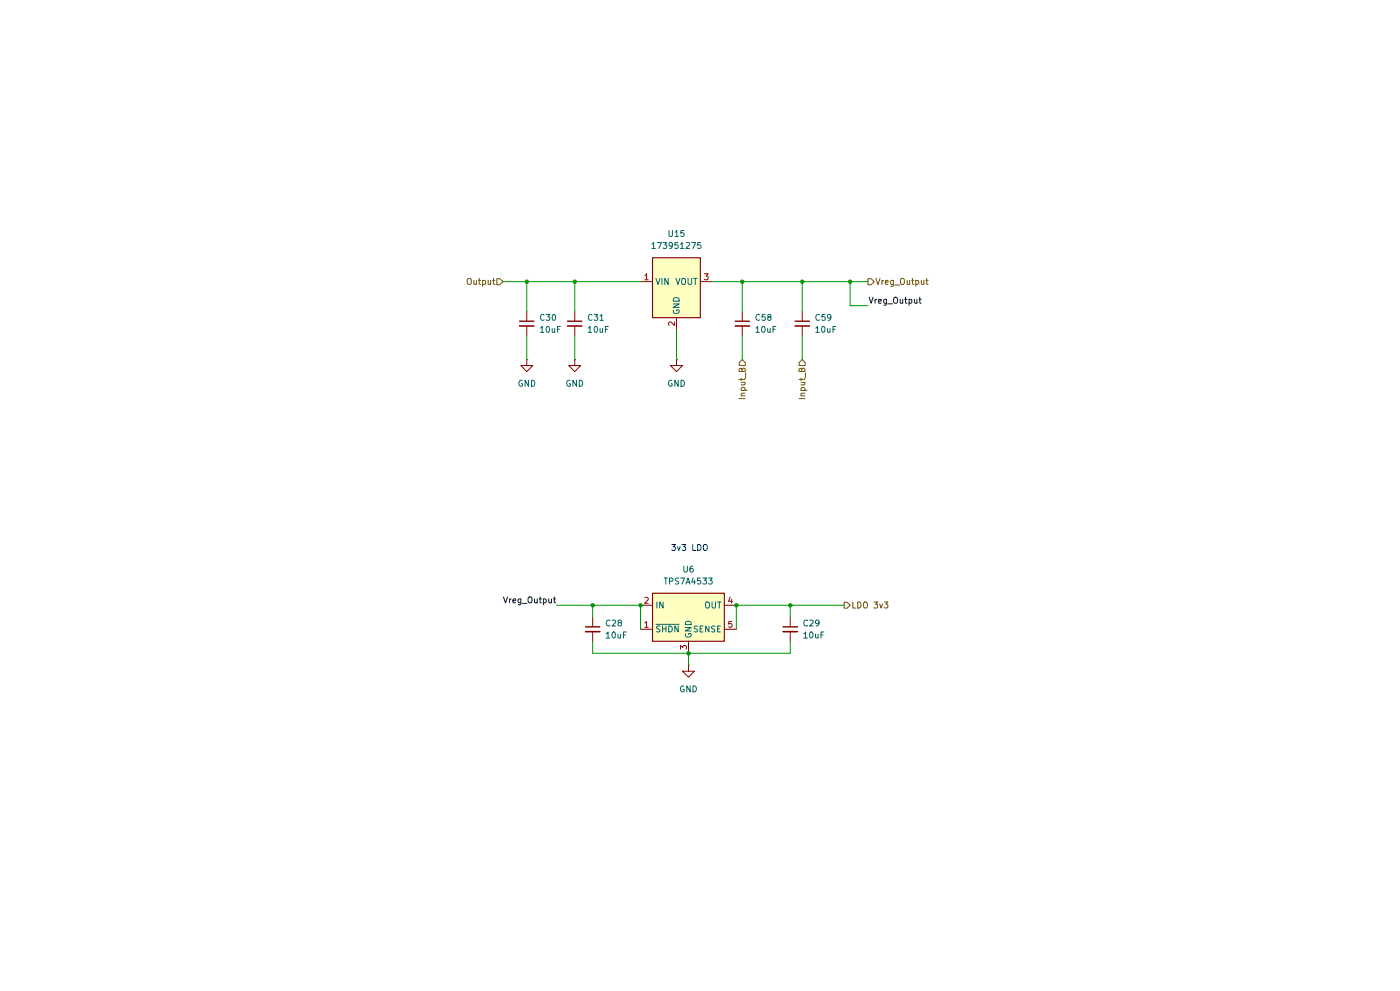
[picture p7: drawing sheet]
(kicad_sch
 (version 20260306)
 (generator "eeschema")
 (generator_version "10.0")
 (paper "A4")
 (title_block
  (title "Shuffler 2 Flyback and True 3v3 LDO"))
 (lib_symbols
  (symbol "Device:C_Small"
   (pin_numbers (hide yes))
   (pin_names
    (offset 0.254) (hide yes)) (exclude_from_sim no) (in_bom yes) (on_board yes)
   (in_pos_files yes)
   (duplicate_pin_numbers_are_jumpers no)
   (property "Reference" "C" (at 0.254 1.778 0) (show_name no) (do_not_autoplace no) (effects (font (size 1.27 1.27)) (justify left)))
   (property "Value" "C_Small" (at 0.254 -2.032 0) (show_name no) (do_not_autoplace no) (effects (font (size 1.27 1.27)) (justify left)))
   (property "Footprint" "" (at 0 0 0) (show_name no) (do_not_autoplace no) (hide yes) (effects (font (size 1.27 1.27))))
   (property "Datasheet" "" (at 0 0 0) (show_name no) (do_not_autoplace no) (hide yes) (effects (font (size 1.27 1.27))))
   (property "Description" "Unpolarized capacitor, small symbol" (at 0 0 0) (show_name no) (do_not_autoplace no) (hide yes) (effects (font (size 1.27 1.27))))
   (symbol "C_Small_0_1"
    (polyline (pts (xy -1.524 0.508) (xy 1.524 0.508)) (stroke (width 0.3048) (type default)) (fill (type none)))
    (polyline (pts (xy -1.524 -0.508) (xy 1.524 -0.508)) (stroke (width 0.3302) (type default)) (fill (type none))))
   (symbol "C_Small_1_1"
    (pin passive line (at 0 2.54 270) (length 2.032) (name "" (effects (font (size 1.27 1.27)))) (number "1" (effects (font (size 1.27 1.27)))))
    (pin passive line (at 0 -2.54 90) (length 2.032) (name "" (effects (font (size 1.27 1.27)))) (number "2" (effects (font (size 1.27 1.27))))))
   (embedded_fonts no))
  (symbol "MagIC_Wurth_WPME-FDSM:173951275" (exclude_from_sim no) (in_bom yes) (on_board yes)
   (in_pos_files yes)
   (duplicate_pin_numbers_are_jumpers no)
   (property "Reference" "U" (at 0 8 0) (show_name no) (do_not_autoplace no) (effects (font (size 1.27 1.27))))
   (property "Value" "173951275" (at 0 -20.5 0) (show_name no) (do_not_autoplace no) (effects (font (size 1.27 1.27))))
   (property "Footprint" "MagIC_THT_Wurth:U_Wurth_WPME-FDSM_17395xx75" (at 69.85 4.064 0) (show_name no) (do_not_autoplace no) (hide yes) (effects (font (size 1.27 1.27))))
   (property "Datasheet" "https://www.we-online.com/components/products/datasheet/173951275_valid_from_2025-01-20.pdf" (at 68.072 1.778 0) (show_name no) (do_not_autoplace no) (hide yes) (effects (font (size 1.27 1.27))))
   (property "Description" "For optimal performance the module is recommended for use with an external input capacitor and output capacitor, reducing design effort and complexity to a minimum." (at 8.128 -28.956 0) (show_name no) (do_not_autoplace yes) (hide yes) (effects (font (size 1.27 1.27))))
   (property "Vin (V)" "18 - 74.5" (at 71.374 -2.032 0) (show_name no) (do_not_autoplace no) (hide yes) (effects (font (size 1.27 1.27))))
   (property "Vout (V)" "12" (at 71.374 -4.318 0) (show_name no) (do_not_autoplace no) (hide yes) (effects (font (size 1.27 1.27))))
   (property "Iout (A)" "0.5" (at 71.374 -6.35 0) (show_name no) (do_not_autoplace no) (hide yes) (effects (font (size 1.27 1.27))))
   (symbol "173951275_1_0"
    (rectangle (start -5.08 5.08) (end 5.08 -7.62) (stroke (width 0.254) (type solid)) (fill (type background))))
   (symbol "173951275_1_1"
    (pin power_in line (at -7.62 0 0) (length 2.54) (name "VIN" (effects (font (size 1.27 1.27)))) (number "1" (effects (font (size 1.27 1.27)))))
    (pin power_in line (at 0 -10.16 90) (length 2.54) (name "GND" (effects (font (size 1.27 1.27)))) (number "2" (effects (font (size 1.27 1.27)))))
    (pin power_out line (at 7.62 0 180) (length 2.54) (name "VOUT" (effects (font (size 1.27 1.27)))) (number "3" (effects (font (size 1.27 1.27))))))
   (embedded_fonts no))
  (symbol "Regulator_Linear:TPS7A45xxKTT" (exclude_from_sim no) (in_bom yes) (on_board yes)
   (in_pos_files yes)
   (duplicate_pin_numbers_are_jumpers no)
   (property "Reference" "U" (at -6.35 6.35 0) (show_name no) (do_not_autoplace no) (effects (font (size 1.27 1.27))))
   (property "Value" "TPS7A45xxKTT" (at 0 6.35 0) (show_name no) (do_not_autoplace no) (effects (font (size 1.27 1.27)) (justify left)))
   (property "Footprint" "Package_TO_SOT_SMD:TO-263-5_TabPin3" (at 0 0 0) (show_name no) (do_not_autoplace no) (hide yes) (effects (font (size 1.27 1.27))))
   (property "Datasheet" "https://www.ti.com/lit/ds/symlink/tps7a45.pdf" (at 0 0 0) (show_name no) (do_not_autoplace no) (hide yes) (effects (font (size 1.27 1.27))))
   (property "Description" "Low-Noise Fast-Transient-Response 1.5A LDO Regulator, Fixed Output, Vin = 20V max, eN = 35 μVrms, TO-263-5 (D2PAK)" (at 0 0 0) (show_name no) (do_not_autoplace no) (hide yes) (effects (font (size 1.27 1.27))))
   (symbol "TPS7A45xxKTT_0_1"
    (rectangle (start -7.62 5.08) (end 7.62 -5.08) (stroke (width 0.254) (type default)) (fill (type background))))
   (symbol "TPS7A45xxKTT_1_1"
    (pin input line (at -10.16 -2.54 0) (length 2.54) (name "~{SHDN}" (effects (font (size 1.27 1.27)))) (number "1" (effects (font (size 1.27 1.27)))))
    (pin power_in line (at -10.16 2.54 0) (length 2.54) (name "IN" (effects (font (size 1.27 1.27)))) (number "2" (effects (font (size 1.27 1.27)))))
    (pin power_in line (at 0 -7.62 90) (length 2.54) (name "GND" (effects (font (size 1.27 1.27)))) (number "3" (effects (font (size 1.27 1.27)))))
    (pin power_out line (at 10.16 2.54 180) (length 2.54) (name "OUT" (effects (font (size 1.27 1.27)))) (number "4" (effects (font (size 1.27 1.27)))))
    (pin input line (at 10.16 -2.54 180) (length 2.54) (name "SENSE" (effects (font (size 1.27 1.27)))) (number "5" (effects (font (size 1.27 1.27))))))
   (embedded_fonts no))
  (symbol "power:GND"
   (power global)
   (pin_numbers (hide yes))
   (pin_names
    (offset 0) (hide yes)) (exclude_from_sim no) (in_bom yes) (on_board yes)
   (in_pos_files yes)
   (duplicate_pin_numbers_are_jumpers no)
   (property "Reference" "#PWR" (at 0 -6.35 0) (show_name no) (do_not_autoplace no) (hide yes) (effects (font (size 1.27 1.27))))
   (property "Value" "GND" (at 0 -3.81 0) (show_name no) (do_not_autoplace no) (effects (font (size 1.27 1.27))))
   (property "Footprint" "" (at 0 0 0) (show_name no) (do_not_autoplace no) (hide yes) (effects (font (size 1.27 1.27))))
   (property "Datasheet" "" (at 0 0 0) (show_name no) (do_not_autoplace no) (hide yes) (effects (font (size 1.27 1.27))))
   (property "Description" "Power symbol creates a global label with name \"GND\" , ground" (at 0 0 0) (show_name no) (do_not_autoplace no) (hide yes) (effects (font (size 1.27 1.27))))
   (symbol "GND_0_1"
    (polyline (pts (xy 0 0) (xy 0 -1.27) (xy 1.27 -1.27) (xy 0 -2.54) (xy -1.27 -1.27) (xy 0 -1.27)) (stroke (width 0) (type default)) (fill (type none))))
   (symbol "GND_1_1"
    (pin power_in line (at 0 0 270) (length 0) (name "" (effects (font (size 1.27 1.27)))) (number "1" (effects (font (size 1.27 1.27))))))
   (embedded_fonts no)))
 (text "3v3 LDO\n"
  (exclude_from_sim no)
  (at 146.304 116.332 0)
  (effects (font (size 1.27 1.27))))
 (junction
  (at 156.21 128.27)
  (diameter 0)
  (color 0 0 0 0))
 (junction
  (at 157.48 59.69)
  (diameter 0)
  (color 0 0 0 0))
 (junction
  (at 170.18 59.69)
  (diameter 0)
  (color 0 0 0 0))
 (junction
  (at 121.92 59.69)
  (diameter 0)
  (color 0 0 0 0))
 (junction
  (at 167.64 128.27)
  (diameter 0)
  (color 0 0 0 0))
 (junction
  (at 111.76 59.69)
  (diameter 0)
  (color 0 0 0 0))
 (junction
  (at 180.34 59.69)
  (diameter 0)
  (color 0 0 0 0))
 (junction
  (at 146.05 138.43)
  (diameter 0)
  (color 0 0 0 0))
 (junction
  (at 125.73 128.27)
  (diameter 0)
  (color 0 0 0 0))
 (junction
  (at 135.89 128.27)
  (diameter 0)
  (color 0 0 0 0))
 (wire
  (pts (xy 170.18 59.69) (xy 170.18 66.04))
  (stroke (width 0) (type default)))
 (wire
  (pts (xy 111.76 59.69) (xy 111.76 66.04))
  (stroke (width 0) (type default)))
 (wire
  (pts (xy 121.92 59.69) (xy 121.92 66.04))
  (stroke (width 0) (type default)))
 (wire
  (pts (xy 125.73 135.89) (xy 125.73 138.43))
  (stroke (width 0) (type default)))
 (wire
  (pts (xy 106.68 59.69) (xy 111.76 59.69))
  (stroke (width 0) (type default)))
 (wire
  (pts (xy 167.64 130.81) (xy 167.64 128.27))
  (stroke (width 0) (type default)))
 (wire
  (pts (xy 125.73 128.27) (xy 135.89 128.27))
  (stroke (width 0) (type default)))
 (wire
  (pts (xy 121.92 71.12) (xy 121.92 76.2))
  (stroke (width 0) (type default)))
 (wire
  (pts (xy 170.18 59.69) (xy 180.34 59.69))
  (stroke (width 0) (type default)))
 (wire
  (pts (xy 118.11 128.27) (xy 125.73 128.27))
  (stroke (width 0) (type default)))
 (wire
  (pts (xy 157.48 59.69) (xy 170.18 59.69))
  (stroke (width 0) (type default)))
 (wire
  (pts (xy 157.48 71.12) (xy 157.48 76.2))
  (stroke (width 0) (type default)))
 (wire
  (pts (xy 121.92 59.69) (xy 135.89 59.69))
  (stroke (width 0) (type default)))
 (wire
  (pts (xy 156.21 128.27) (xy 167.64 128.27))
  (stroke (width 0) (type default)))
 (wire
  (pts (xy 180.34 64.77) (xy 180.34 59.69))
  (stroke (width 0) (type default)))
 (wire
  (pts (xy 170.18 71.12) (xy 170.18 76.2))
  (stroke (width 0) (type default)))
 (wire
  (pts (xy 151.13 59.69) (xy 157.48 59.69))
  (stroke (width 0) (type default)))
 (wire
  (pts (xy 167.64 128.27) (xy 179.07 128.27))
  (stroke (width 0) (type default)))
 (wire
  (pts (xy 125.73 128.27) (xy 125.73 130.81))
  (stroke (width 0) (type default)))
 (wire
  (pts (xy 111.76 59.69) (xy 121.92 59.69))
  (stroke (width 0) (type default)))
 (wire
  (pts (xy 184.15 64.77) (xy 180.34 64.77))
  (stroke (width 0) (type default)))
 (wire
  (pts (xy 167.64 138.43) (xy 146.05 138.43))
  (stroke (width 0) (type default)))
 (wire
  (pts (xy 125.73 138.43) (xy 146.05 138.43))
  (stroke (width 0) (type default)))
 (wire
  (pts (xy 180.34 59.69) (xy 184.15 59.69))
  (stroke (width 0) (type default)))
 (wire
  (pts (xy 143.51 69.85) (xy 143.51 76.2))
  (stroke (width 0) (type default)))
 (wire
  (pts (xy 156.21 128.27) (xy 156.21 133.35))
  (stroke (width 0) (type default)))
 (wire
  (pts (xy 111.76 71.12) (xy 111.76 76.2))
  (stroke (width 0) (type default)))
 (wire
  (pts (xy 135.89 133.35) (xy 135.89 128.27))
  (stroke (width 0) (type default)))
 (wire
  (pts (xy 157.48 59.69) (xy 157.48 66.04))
  (stroke (width 0) (type default)))
 (wire
  (pts (xy 146.05 138.43) (xy 146.05 140.97))
  (stroke (width 0) (type default)))
 (wire
  (pts (xy 167.64 135.89) (xy 167.64 138.43))
  (stroke (width 0) (type default)))
 (label "Vreg_Output"
  (at 184.15 64.77 0)
  (effects (font (size 1.27 1.27)) (justify left bottom)))
 (label "Vreg_Output"
  (at 118.11 128.27 180)
  (effects (font (size 1.27 1.27)) (justify right bottom)))
 (hierarchical_label "Input_B"
  (shape input)
  (at 157.48 76.2 270)
  (effects (font (size 1.27 1.27)) (justify right)))
 (hierarchical_label "Output"
  (shape input)
  (at 106.68 59.69 180)
  (effects (font (size 1.27 1.27)) (justify right)))
 (hierarchical_label "Vreg_Output"
  (shape output)
  (at 184.15 59.69 0)
  (effects (font (size 1.27 1.27)) (justify left)))
 (hierarchical_label "LDO 3v3"
  (shape output)
  (at 179.07 128.27 0)
  (effects (font (size 1.27 1.27)) (justify left)))
 (hierarchical_label "Input_B"
  (shape input)
  (at 170.18 76.2 270)
  (effects (font (size 1.27 1.27)) (justify right)))
 (symbol
  (lib_id "MagIC_Wurth_WPME-FDSM:173951275")
  (at 143.51 59.69 0)
  (unit 1)
  (body_style 1)
  (exclude_from_sim no)
  (in_bom yes)
  (on_board yes)
  (in_pos_files yes)
  (dnp no)
  (fields_autoplaced yes)
  (property "Reference" "U15" (at 143.51 49.53 0) (show_name no) (do_not_autoplace no) (effects (font (size 1.27 1.27))))
  (property "Value" "173951275" (at 143.51 52.07 0) (show_name no) (do_not_autoplace no) (effects (font (size 1.27 1.27))))
  (property "Footprint" "Wurth Power Modules:U_Wurth_WPME-FDSM_17395xx75" (at 213.36 55.626 0) (hide yes) (show_name no) (do_not_autoplace no) (effects (font (size 1.27 1.27))))
  (property "Datasheet" "https://www.we-online.com/components/products/datasheet/173951275_valid_from_2025-01-20.pdf" (at 211.582 57.912 0) (hide yes) (show_name no) (do_not_autoplace no) (effects (font (size 1.27 1.27))))
  (property "Description" "For optimal performance the module is recommended for use with an external input capacitor and output capacitor, reducing design effort and complexity to a minimum." (at 151.638 88.646 0) (hide yes) (show_name no) (do_not_autoplace yes) (effects (font (size 1.27 1.27))))
  (property "Vin (V)" "18 - 74.5" (at 214.884 61.722 0) (hide yes) (show_name no) (do_not_autoplace no) (effects (font (size 1.27 1.27))))
  (property "Vout (V)" "12" (at 214.884 64.008 0) (hide yes) (show_name no) (do_not_autoplace no) (effects (font (size 1.27 1.27))))
  (property "Iout (A)" "0.5" (at 214.884 66.04 0) (hide yes) (show_name no) (do_not_autoplace no) (effects (font (size 1.27 1.27))))
  (pin "2")
  (pin "3")
  (pin "1"))
 (symbol
  (lib_id "power:GND")
  (at 111.76 76.2 0)
  (unit 1)
  (body_style 1)
  (exclude_from_sim no)
  (in_bom yes)
  (on_board yes)
  (in_pos_files yes)
  (dnp no)
  (fields_autoplaced yes)
  (property "Reference" "#PWR053" (at 111.76 82.55 0) (hide yes) (show_name no) (do_not_autoplace no) (effects (font (size 1.27 1.27))))
  (property "Value" "GND" (at 111.76 81.28 0) (show_name no) (do_not_autoplace no) (effects (font (size 1.27 1.27))))
  (property "Footprint" "" (at 111.76 76.2 0) (hide yes) (show_name no) (do_not_autoplace no) (effects (font (size 1.27 1.27))))
  (property "Datasheet" "" (at 111.76 76.2 0) (hide yes) (show_name no) (do_not_autoplace no) (effects (font (size 1.27 1.27))))
  (property "Description" "Power symbol creates a global label with name \"GND\" , ground" (at 111.76 76.2 0) (hide yes) (show_name no) (do_not_autoplace no) (effects (font (size 1.27 1.27))))
  (pin "1"))
 (symbol
  (lib_id "Device:C_Small")
  (at 167.64 133.35 0)
  (unit 1)
  (body_style 1)
  (exclude_from_sim no)
  (in_bom yes)
  (on_board yes)
  (in_pos_files yes)
  (dnp no)
  (fields_autoplaced yes)
  (property "Reference" "C29" (at 170.18 132.0862 0) (show_name no) (do_not_autoplace no) (effects (font (size 1.27 1.27)) (justify left)))
  (property "Value" "10uF" (at 170.18 134.6262 0) (show_name no) (do_not_autoplace no) (effects (font (size 1.27 1.27)) (justify left)))
  (property "Footprint" "Capacitor_SMD:C_1210_3225Metric_Pad1.33x2.70mm_HandSolder" (at 167.64 133.35 0) (hide yes) (show_name no) (do_not_autoplace no) (effects (font (size 1.27 1.27))))
  (property "Datasheet" "12105C106KAT2A" (at 167.64 133.35 0) (hide yes) (show_name no) (do_not_autoplace no) (effects (font (size 1.27 1.27))))
  (property "Description" "Unpolarized capacitor, small symbol" (at 167.64 133.35 0) (hide yes) (show_name no) (do_not_autoplace no) (effects (font (size 1.27 1.27))))
  (pin "1")
  (pin "2"))
 (symbol
  (lib_id "power:GND")
  (at 146.05 140.97 0)
  (unit 1)
  (body_style 1)
  (exclude_from_sim no)
  (in_bom yes)
  (on_board yes)
  (in_pos_files yes)
  (dnp no)
  (fields_autoplaced yes)
  (property "Reference" "#PWR022" (at 146.05 147.32 0) (hide yes) (show_name no) (do_not_autoplace no) (effects (font (size 1.27 1.27))))
  (property "Value" "GND" (at 146.05 146.05 0) (show_name no) (do_not_autoplace no) (effects (font (size 1.27 1.27))))
  (property "Footprint" "" (at 146.05 140.97 0) (hide yes) (show_name no) (do_not_autoplace no) (effects (font (size 1.27 1.27))))
  (property "Datasheet" "" (at 146.05 140.97 0) (hide yes) (show_name no) (do_not_autoplace no) (effects (font (size 1.27 1.27))))
  (property "Description" "Power symbol creates a global label with name \"GND\" , ground" (at 146.05 140.97 0) (hide yes) (show_name no) (do_not_autoplace no) (effects (font (size 1.27 1.27))))
  (pin "1"))
 (symbol
  (lib_id "Device:C_Small")
  (at 157.48 68.58 0)
  (unit 1)
  (body_style 1)
  (exclude_from_sim no)
  (in_bom yes)
  (on_board yes)
  (in_pos_files yes)
  (dnp no)
  (fields_autoplaced yes)
  (property "Reference" "C58" (at 160.02 67.3162 0) (show_name no) (do_not_autoplace no) (effects (font (size 1.27 1.27)) (justify left)))
  (property "Value" "10uF" (at 160.02 69.8562 0) (show_name no) (do_not_autoplace no) (effects (font (size 1.27 1.27)) (justify left)))
  (property "Footprint" "Capacitor_SMD:C_1210_3225Metric_Pad1.33x2.70mm_HandSolder" (at 157.48 68.58 0) (hide yes) (show_name no) (do_not_autoplace no) (effects (font (size 1.27 1.27))))
  (property "Datasheet" "" (at 157.48 68.58 0) (hide yes) (show_name no) (do_not_autoplace no) (effects (font (size 1.27 1.27))))
  (property "Description" "12105C106KAT2A" (at 157.48 68.58 0) (hide yes) (show_name no) (do_not_autoplace no) (effects (font (size 1.27 1.27))))
  (pin "1")
  (pin "2"))
 (symbol
  (lib_id "power:GND")
  (at 121.92 76.2 0)
  (unit 1)
  (body_style 1)
  (exclude_from_sim no)
  (in_bom yes)
  (on_board yes)
  (in_pos_files yes)
  (dnp no)
  (fields_autoplaced yes)
  (property "Reference" "#PWR055" (at 121.92 82.55 0) (hide yes) (show_name no) (do_not_autoplace no) (effects (font (size 1.27 1.27))))
  (property "Value" "GND" (at 121.92 81.28 0) (show_name no) (do_not_autoplace no) (effects (font (size 1.27 1.27))))
  (property "Footprint" "" (at 121.92 76.2 0) (hide yes) (show_name no) (do_not_autoplace no) (effects (font (size 1.27 1.27))))
  (property "Datasheet" "" (at 121.92 76.2 0) (hide yes) (show_name no) (do_not_autoplace no) (effects (font (size 1.27 1.27))))
  (property "Description" "Power symbol creates a global label with name \"GND\" , ground" (at 121.92 76.2 0) (hide yes) (show_name no) (do_not_autoplace no) (effects (font (size 1.27 1.27))))
  (pin "1"))
 (symbol
  (lib_id "Device:C_Small")
  (at 170.18 68.58 0)
  (unit 1)
  (body_style 1)
  (exclude_from_sim no)
  (in_bom yes)
  (on_board yes)
  (in_pos_files yes)
  (dnp no)
  (fields_autoplaced yes)
  (property "Reference" "C59" (at 172.72 67.3162 0) (show_name no) (do_not_autoplace no) (effects (font (size 1.27 1.27)) (justify left)))
  (property "Value" "10uF" (at 172.72 69.8562 0) (show_name no) (do_not_autoplace no) (effects (font (size 1.27 1.27)) (justify left)))
  (property "Footprint" "Capacitor_SMD:C_1210_3225Metric_Pad1.33x2.70mm_HandSolder" (at 170.18 68.58 0) (hide yes) (show_name no) (do_not_autoplace no) (effects (font (size 1.27 1.27))))
  (property "Datasheet" "" (at 170.18 68.58 0) (hide yes) (show_name no) (do_not_autoplace no) (effects (font (size 1.27 1.27))))
  (property "Description" "12105C106KAT2A" (at 170.18 68.58 0) (hide yes) (show_name no) (do_not_autoplace no) (effects (font (size 1.27 1.27))))
  (pin "1")
  (pin "2"))
 (symbol
  (lib_id "Device:C_Small")
  (at 121.92 68.58 0)
  (unit 1)
  (body_style 1)
  (exclude_from_sim no)
  (in_bom yes)
  (on_board yes)
  (in_pos_files yes)
  (dnp no)
  (fields_autoplaced yes)
  (property "Reference" "C31" (at 124.46 67.3162 0) (show_name no) (do_not_autoplace no) (effects (font (size 1.27 1.27)) (justify left)))
  (property "Value" "10uF" (at 124.46 69.8562 0) (show_name no) (do_not_autoplace no) (effects (font (size 1.27 1.27)) (justify left)))
  (property "Footprint" "Capacitor_SMD:C_2220_5750Metric_Pad1.97x5.40mm_HandSolder" (at 121.92 68.58 0) (hide yes) (show_name no) (do_not_autoplace no) (effects (font (size 1.27 1.27))))
  (property "Datasheet" "" (at 121.92 68.58 0) (hide yes) (show_name no) (do_not_autoplace no) (effects (font (size 1.27 1.27))))
  (property "Description" "Unpolarized capacitor, small symbol" (at 121.92 68.58 0) (hide yes) (show_name no) (do_not_autoplace no) (effects (font (size 1.27 1.27))))
  (pin "1")
  (pin "2"))
 (symbol
  (lib_id "Device:C_Small")
  (at 111.76 68.58 0)
  (unit 1)
  (body_style 1)
  (exclude_from_sim no)
  (in_bom yes)
  (on_board yes)
  (in_pos_files yes)
  (dnp no)
  (fields_autoplaced yes)
  (property "Reference" "C30" (at 114.3 67.3162 0) (show_name no) (do_not_autoplace no) (effects (font (size 1.27 1.27)) (justify left)))
  (property "Value" "10uF" (at 114.3 69.8562 0) (show_name no) (do_not_autoplace no) (effects (font (size 1.27 1.27)) (justify left)))
  (property "Footprint" "Capacitor_SMD:C_2220_5750Metric_Pad1.97x5.40mm_HandSolder" (at 111.76 68.58 0) (hide yes) (show_name no) (do_not_autoplace no) (effects (font (size 1.27 1.27))))
  (property "Datasheet" "" (at 111.76 68.58 0) (hide yes) (show_name no) (do_not_autoplace no) (effects (font (size 1.27 1.27))))
  (property "Description" "Unpolarized capacitor, small symbol" (at 111.76 68.58 0) (hide yes) (show_name no) (do_not_autoplace no) (effects (font (size 1.27 1.27))))
  (pin "1")
  (pin "2"))
 (symbol
  (lib_id "Regulator_Linear:TPS7A45xxKTT")
  (at 146.05 130.81 0)
  (unit 1)
  (body_style 1)
  (exclude_from_sim no)
  (in_bom yes)
  (on_board yes)
  (in_pos_files yes)
  (dnp no)
  (fields_autoplaced yes)
  (property "Reference" "U6" (at 146.05 120.65 0) (show_name no) (do_not_autoplace no) (effects (font (size 1.27 1.27))))
  (property "Value" "TPS7A4533" (at 146.05 123.19 0) (show_name no) (do_not_autoplace no) (effects (font (size 1.27 1.27))))
  (property "Footprint" "Package_TO_SOT_SMD:TO-263-5_TabPin3" (at 146.05 130.81 0) (hide yes) (show_name no) (do_not_autoplace no) (effects (font (size 1.27 1.27))))
  (property "Datasheet" "https://www.ti.com/lit/ds/symlink/tps7a45.pdf" (at 146.05 130.81 0) (hide yes) (show_name no) (do_not_autoplace no) (effects (font (size 1.27 1.27))))
  (property "Description" "Low-Noise Fast-Transient-Response 1.5A LDO Regulator, Fixed Output, Vin = 20V max, eN = 35 μVrms, TO-263-5 (D2PAK)" (at 146.05 130.81 0) (hide yes) (show_name no) (do_not_autoplace no) (effects (font (size 1.27 1.27))))
  (pin "1")
  (pin "5")
  (pin "3")
  (pin "2")
  (pin "4"))
 (symbol
  (lib_id "power:GND")
  (at 143.51 76.2 0)
  (unit 1)
  (body_style 1)
  (exclude_from_sim no)
  (in_bom yes)
  (on_board yes)
  (in_pos_files yes)
  (dnp no)
  (fields_autoplaced yes)
  (property "Reference" "#PWR054" (at 143.51 82.55 0) (hide yes) (show_name no) (do_not_autoplace no) (effects (font (size 1.27 1.27))))
  (property "Value" "GND" (at 143.51 81.28 0) (show_name no) (do_not_autoplace no) (effects (font (size 1.27 1.27))))
  (property "Footprint" "" (at 143.51 76.2 0) (hide yes) (show_name no) (do_not_autoplace no) (effects (font (size 1.27 1.27))))
  (property "Datasheet" "" (at 143.51 76.2 0) (hide yes) (show_name no) (do_not_autoplace no) (effects (font (size 1.27 1.27))))
  (property "Description" "Power symbol creates a global label with name \"GND\" , ground" (at 143.51 76.2 0) (hide yes) (show_name no) (do_not_autoplace no) (effects (font (size 1.27 1.27))))
  (pin "1"))
 (symbol
  (lib_id "Device:C_Small")
  (at 125.73 133.35 0)
  (unit 1)
  (body_style 1)
  (exclude_from_sim no)
  (in_bom yes)
  (on_board yes)
  (in_pos_files yes)
  (dnp no)
  (fields_autoplaced yes)
  (property "Reference" "C28" (at 128.27 132.0862 0) (show_name no) (do_not_autoplace no) (effects (font (size 1.27 1.27)) (justify left)))
  (property "Value" "10uF" (at 128.27 134.6262 0) (show_name no) (do_not_autoplace no) (effects (font (size 1.27 1.27)) (justify left)))
  (property "Footprint" "Capacitor_SMD:C_1210_3225Metric_Pad1.33x2.70mm_HandSolder" (at 125.73 133.35 0) (hide yes) (show_name no) (do_not_autoplace no) (effects (font (size 1.27 1.27))))
  (property "Datasheet" "12105C106KAT2A" (at 125.73 133.35 0) (hide yes) (show_name no) (do_not_autoplace no) (effects (font (size 1.27 1.27))))
  (property "Description" "Unpolarized capacitor, small symbol" (at 125.73 133.35 0) (hide yes) (show_name no) (do_not_autoplace no) (effects (font (size 1.27 1.27))))
  (pin "1")
  (pin "2")))
